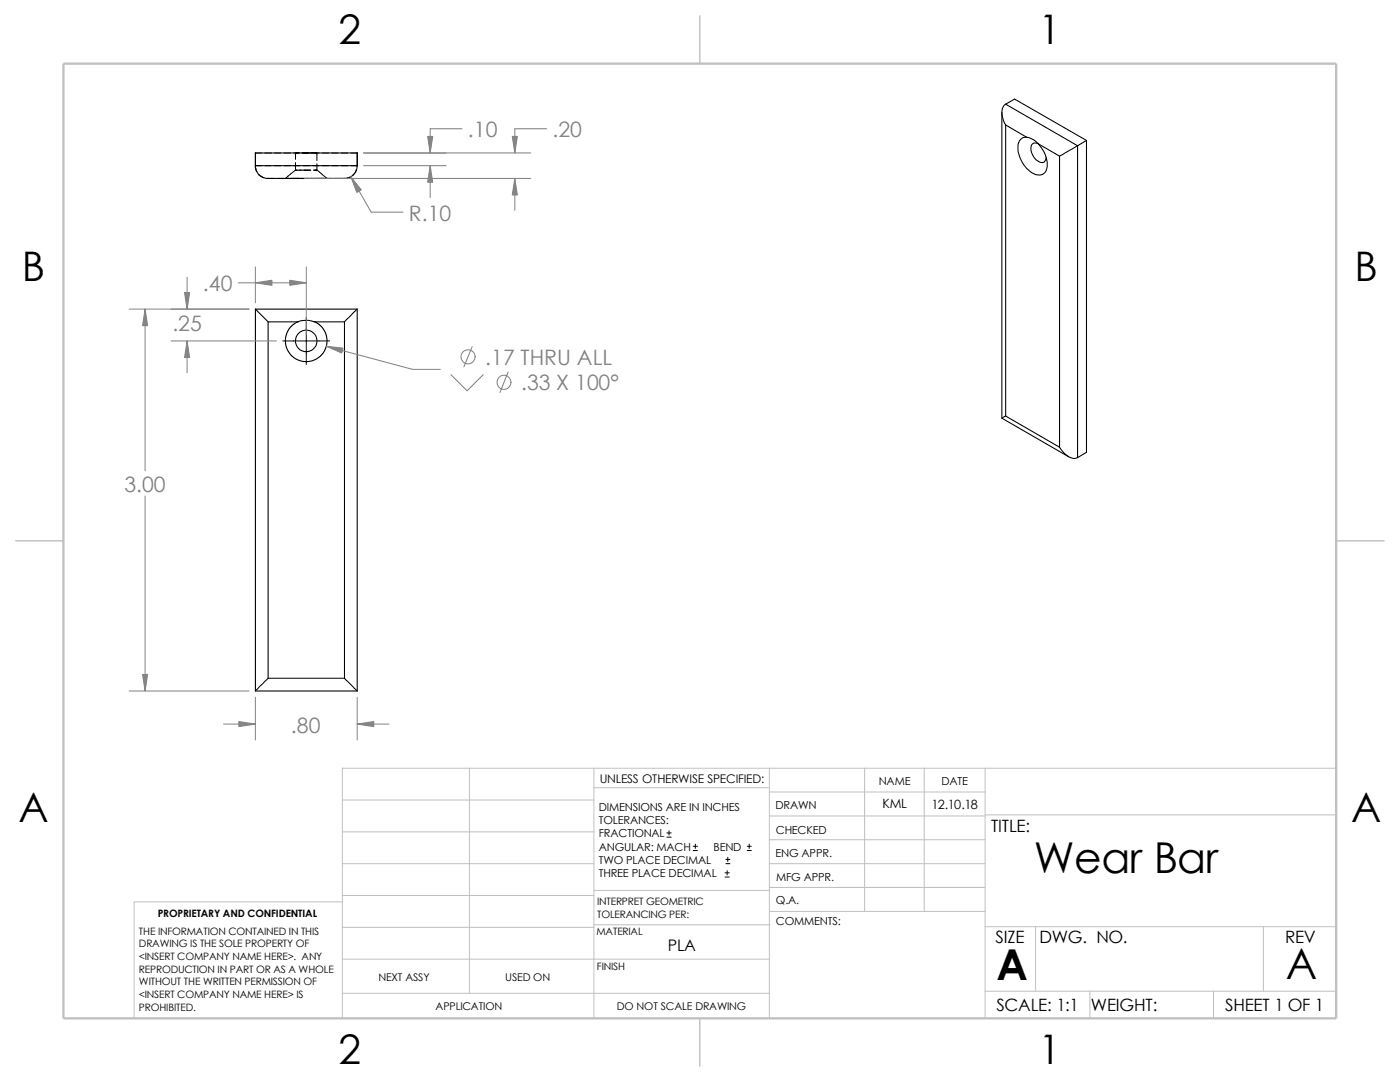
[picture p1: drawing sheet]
<svg xmlns="http://www.w3.org/2000/svg" width="279mm" height="216mm" viewBox="0 0 279 216" stroke-linecap="round" stroke-linejoin="round" font-family="sans-serif">
<g fill="none" stroke="#c0c0c0" stroke-width=".2">
<path d="M68.3 159.6h50.2M93.7 153.3v44.9M118.5 153.3v49.9M118.5 157.2h35M153.5 153.3v49.9M153.5 158h43.1M172.6 153.3v28.6M184.4 153.3v28.6M196.6 153.3v49.9M266.7 153.3h-198.4v49.9M68.3 178.7h50.2M68.3 172.3h50.2"/>
<path d="M68.3 166h50.2M68.3 180h-41.5v23.2M118.5 177.7h35.1M153.5 167.6h43.1M153.5 162.8h43.1M153.5 172.3h43.1M153.5 177.1h43.1M196.6 162.6h70.1M68.3 198.2h85.2M68.3 191.4h85.2M68.3 185h50.2M118.5 184.5h35.1"/>
<path d="M153.6 181.9h43M196.6 197.8h70.1M196.6 184.9h70.1M206.7 184.9v12.9M217.5 197.8v5.4M242.2 197.8v5.4M252.1 184.9v12.9"/>
</g>
<path d="M139.7 3.2v9.5M3.1 107.9h9.6M266.7 107.9h9.5M139.7 203.2v9.5" fill="none" stroke="#c0c0c0" stroke-width=".21"/>
<path d="M12.7 12.7h254v190.5h-254z" fill="none" stroke="#c0c0c0" stroke-width=".47"/>
<g fill="none" stroke="#000" stroke-width=".21">
<path d="M51 33.1a2.46 2.46 0 0 0 2.5 2.5h15.2a2.53 2.53 0 0 0 2.6-2.5M51 33.1v-2.6h20.3v2.6M51 33.1h20.3M199.9 22.4v61M200.7 20.8a2.71 2.71 0 0 0-.4 3.3l.4 .8M200.7 24.9l4.2 2.5M200.7 20.8l14.4 8.3M200.7 20.8l1.8-1 14.3 8.2M200.7 24.9v58.1M204.9 27.4l1.5 .6 .8 .7M204.9 27.4a1.72 1.72 0 0 0-1.7 2.1 6 6 0 0 0 3.7 5.4 1.7 1.7 0 0 0 2.1-2 6.2 6.2 0 0 0-1.8-4.2M207.2 28.7l4.3 2.5"/>
<path d="M207.3 28.7a.97 .97 0 0 0-1.2 0 .97 .97 0 0 0-.4 1.1 2.8 2.8 0 0 0 2.5 2.6l.3-.2 .3-.8M211.5 31.2v58M215.1 29.1v62.2M215.1 29.1l-3.6 2.1M216.8 28l-1.7 1.1M216.8 28v62.3l-1.7 1M51 61.7l2.5 2.5M51 61.7v76.2M51 61.7h20.3M53.5 64.2v71.1M53.5 64.2h6M59.5 64.2l.8-.2a4.4 4.4 0 0 1 2.4 .2h6"/>
<path d="M62.7 64.2l1.2 .7 1 1.4 .3 1.1v1.2l-.6 1.6-.8 1-1.4 .8-1.1 .2-1.5-.2-1.2-.6-1-1.1-.5-1.3-.1-1.6 .5-1.4 .9-1.1 1.1-.7M68.7 64.2v71.1M71.3 61.7v76.2M71.3 61.7l-2.6 2.5M199.9 83.4l13.4 7.7M200.7 83l-.8 .4M200.7 83l10.8 6.2M211.5 89.2a4.1 4.1 0 0 0 3 2.3l.6-.2M51 137.9h20.3M53.5 135.3l-2.5 2.6M53.5 135.3h15.2M68.7 135.3l2.6 2.6"/>
<circle cx="61.1" cy="68" r="2.16"/>
</g>
<g fill="none" stroke="#000" stroke-width=".2">
<path d="M51 33.1h1.2M51.6 34.8l1.1 .6M52.2 30.5h-1.2v2.9l.3 .8M52.9 30.5h1.2M52.9 33.1h1.2M53.3 35.6h1.5M54.8 30.5h1.2M54.8 33.1h1.2M55.4 35.6h1.3M56.7 30.5h1.3M56.7 33.1h1.3M58.6 30.5h1.3"/>
<path d="M58.6 33.1h1.3M59 34l-2 1.6h9.2M59 34h3M59 30.5v1.3M59 32.4v1.6M60.2 30.5h3.5M60.5 33.1h1.3M62.4 33.1h1.3M62.6 34h.6M63.2 33.9l1 .8M63.2 30.5v1.5M63.2 32.7v1.3"/>
<path d="M64.3 34.8l1 .8M64.3 30.5h1.3M64.3 33.1h1.3M66.2 30.5h1.3M66.2 33.1h1.3M68.1 30.5h1.3M68.1 33.1h1.3M69.9 35.3l-.9 .3h-2.2M70 30.5h1.3M70 33.1h1.3M71.1 33.8l-.1 .5-.6 .6M71.3 30.5l-.1 2.7"/>
<path d="M56.4 68h9.4M61.1 63.3v9.4M133.1 167h.8M133.1 166.2h.8M133.5 165.8v.8M138.3 169.7h.9M138.3 168.9h.9M138.8 168.4v.9M144.7 175h.8M144.7 174.2h.8M144.9 172.3h.8M144.9 171.5h.8"/>
<path d="M145.1 173.7v.9M145.2 171.1v.8M149.1 169.7h.8M149.1 168.9h.8M149.5 168.4v.9"/>
</g>
<g fill="none" stroke="#808080" stroke-width=".2">
<path d="M60.7 35.6h45.2M70 35.3l4.1 7h6.3M72.6 33.1h16.4M72.6 30.5h33.3M85.9 33.1v6.3M92.2 25.7h-6.3v4.8M102.7 35.6v6.4M109.1 25.7h-6.4v4.8M37.3 55.3v6.4M47.5 56.4h13.6M51 53.3v7.1M61.1 53.3v13.5"/>
<path d="M25.8 61.7h23.9M29 61.7v32.2M34.2 68h21M37.3 68v6.4M65.1 69.1l17.2 4.6h5.6M90 74.8l3.2 3.2 3.2-3.2M94.2 69.2l-1.6 4M101.4 74.3l-1.6 4M29 99v38.9M25.8 137.9h23.9M51 139.1v8.6M71.3 139.1v8.6"/>
<path d="M44.6 144.5h6.4M71.3 144.5h6.3"/>
<circle cx="93.4" cy="71.2" r="1.41"/>
<circle cx="100.6" cy="76.3" r="1.41"/>
</g>
<g fill="#808080" stroke="#808080" stroke-width=".2">
<path d="M85.9 33.1l.5 3.3h-1.1z"/>
<path d="M70 35.3l2.1 2.6-.9 .5z"/>
<path d="M85.3 27.2h1.1l-.5 3.3z"/>
<path d="M102.2 27.2h1.1l-.6 3.3z"/>
<path d="M102.7 35.6l.6 3.3h-1.1z"/>
<path d="M51 56.4l3.3-.5v1z"/>
<path d="M57.8 55.9l3.3 .5-3.3 .5z"/>
<path d="M28.4 134.6h1.1l-.5 3.3z"/>
<path d="M29 61.7l.5 3.3h-1.1z"/>
<path d="M47.7 144l3.3 .5-3.3 .5z"/>
<path d="M65.1 69.1l3.4 .4-.3 .9z"/>
<path d="M71.3 144.5l3.3-.5v1z"/>
<path d="M37.3 68l.5 3.3h-1z"/>
<path d="M36.8 58.4h1l-.5 3.3z"/>
</g>
<g font-size="8.5">
<text x="206.3" y="174.1">Wear Bar</text>
<text x="198.8" y="195.5">A</text>
<text x="256.6" y="195.3">A</text>
</g>
<g font-size="8.1">
<text x="67.6" y="8.8">2</text>
<text x="207.3" y="8.8">1</text>
<text x="4.4" y="56.1">B</text>
<text x="270.3" y="56.1">B</text>
<text x="3.7" y="164.1">A</text>
<text x="269.6" y="164.1">A</text>
<text x="67.6" y="212.3">2</text>
<text x="207.3" y="212.3">1</text>
</g>
<g font-size="4.2" fill="#808080">
<text x="93.4" y="27.4">.10</text>
<text x="110.3" y="27.4">.20</text>
<text x="81.6" y="44">R.10</text>
<text x="40.5" y="58.1">.40</text>
<text x="34.4" y="66">.25</text>
<text x="96.8" y="72.8">.17 THRU ALL</text>
<text x="104" y="77.9">.33 X 100°</text>
<text x="24.8" y="98.1">3.00</text>
<text x="58.1" y="146.2">.80</text>
</g>
<g font-size="3.4">
<text x="197.8" y="166">TITLE:</text>
<text x="198.7" y="188.1">SIZE</text>
<text x="207.5" y="188.1">DWG. NO.</text>
<text x="256.5" y="188.2">REV</text>
<text x="198.8" y="201.7">SCALE: 1:1</text>
<text x="217.7" y="201.8">WEIGHT:</text>
<text x="244.5" y="201.7">SHEET 1 OF 1</text>
</g>
<text font-size="3.2" x="133.3" y="189.8">PLA</text>
<g font-size="2.5">
<text x="176.1" y="161.3">KML</text>
<text x="185.9" y="161.4">12.10.18</text>
</g>
<text font-size="2.4" x="119.7" y="156.2">UNLESS OTHERWISE SPECIFIED:</text>
<g font-size="2.2">
<text x="119.5" y="161.8">DIMENSIONS ARE IN INCHES</text>
<text x="154.8" y="161.5">DRAWN</text>
<text x="175.4" y="156.7">NAME</text>
<text x="187.9" y="156.7">DATE</text>
<text x="119.5" y="164.4">TOLERANCES:</text>
<text x="119.5" y="167.1">FRACTIONAL</text>
<text x="154.8" y="166.3">CHECKED</text>
<text x="119.5" y="172.4">TWO PLACE DECIMAL</text>
<text x="119.5" y="169.8">ANGULAR: MACH</text>
<text x="142.4" y="169.8">BEND</text>
<text x="154.8" y="171">ENG APPR.</text>
<text x="119.5" y="175">THREE PLACE DECIMAL</text>
<text x="154.9" y="175.7">MFG APPR.</text>
<text x="154.9" y="184.7">COMMENTS:</text>
<text x="154.9" y="180.5">Q.A.</text>
</g>
<g font-size="2.1">
<text x="75.5" y="195.7">NEXT ASSY</text>
<text x="100.8" y="195.7">USED ON</text>
<text x="86.9" y="201.5">APPLICATION</text>
<text x="123.1" y="201.6">DO NOT SCALE DRAWING</text>
</g>
<g font-size="2">
<text x="31.5" y="183">PROPRIETARY AND CONFIDENTIAL</text>
<text x="119.2" y="183.1">TOLERANCING PER:</text>
<text x="119.2" y="180.6">INTERPRET GEOMETRIC</text>
<text x="27.7" y="186.5">THE INFORMATION CONTAINED IN THIS</text>
<text x="27.7" y="189.1">DRAWING IS THE SOLE PROPERTY OF</text>
<text x="27.7" y="191.6">&lt;INSERT COMPANY NAME HERE&gt;. ANY</text>
<text x="119" y="186.6">MATERIAL</text>
<text x="27.7" y="194.1">REPRODUCTION IN PART OR AS A WHOLE</text>
<text x="27.7" y="196.6">WITHOUT THE WRITTEN PERMISSION OF</text>
<text x="119.1" y="193.5">FINISH</text>
<text x="27.7" y="199.1">&lt;INSERT COMPANY NAME HERE&gt; IS</text>
<text x="27.7" y="201.7">PROHIBITED.</text>
</g>
</svg>
